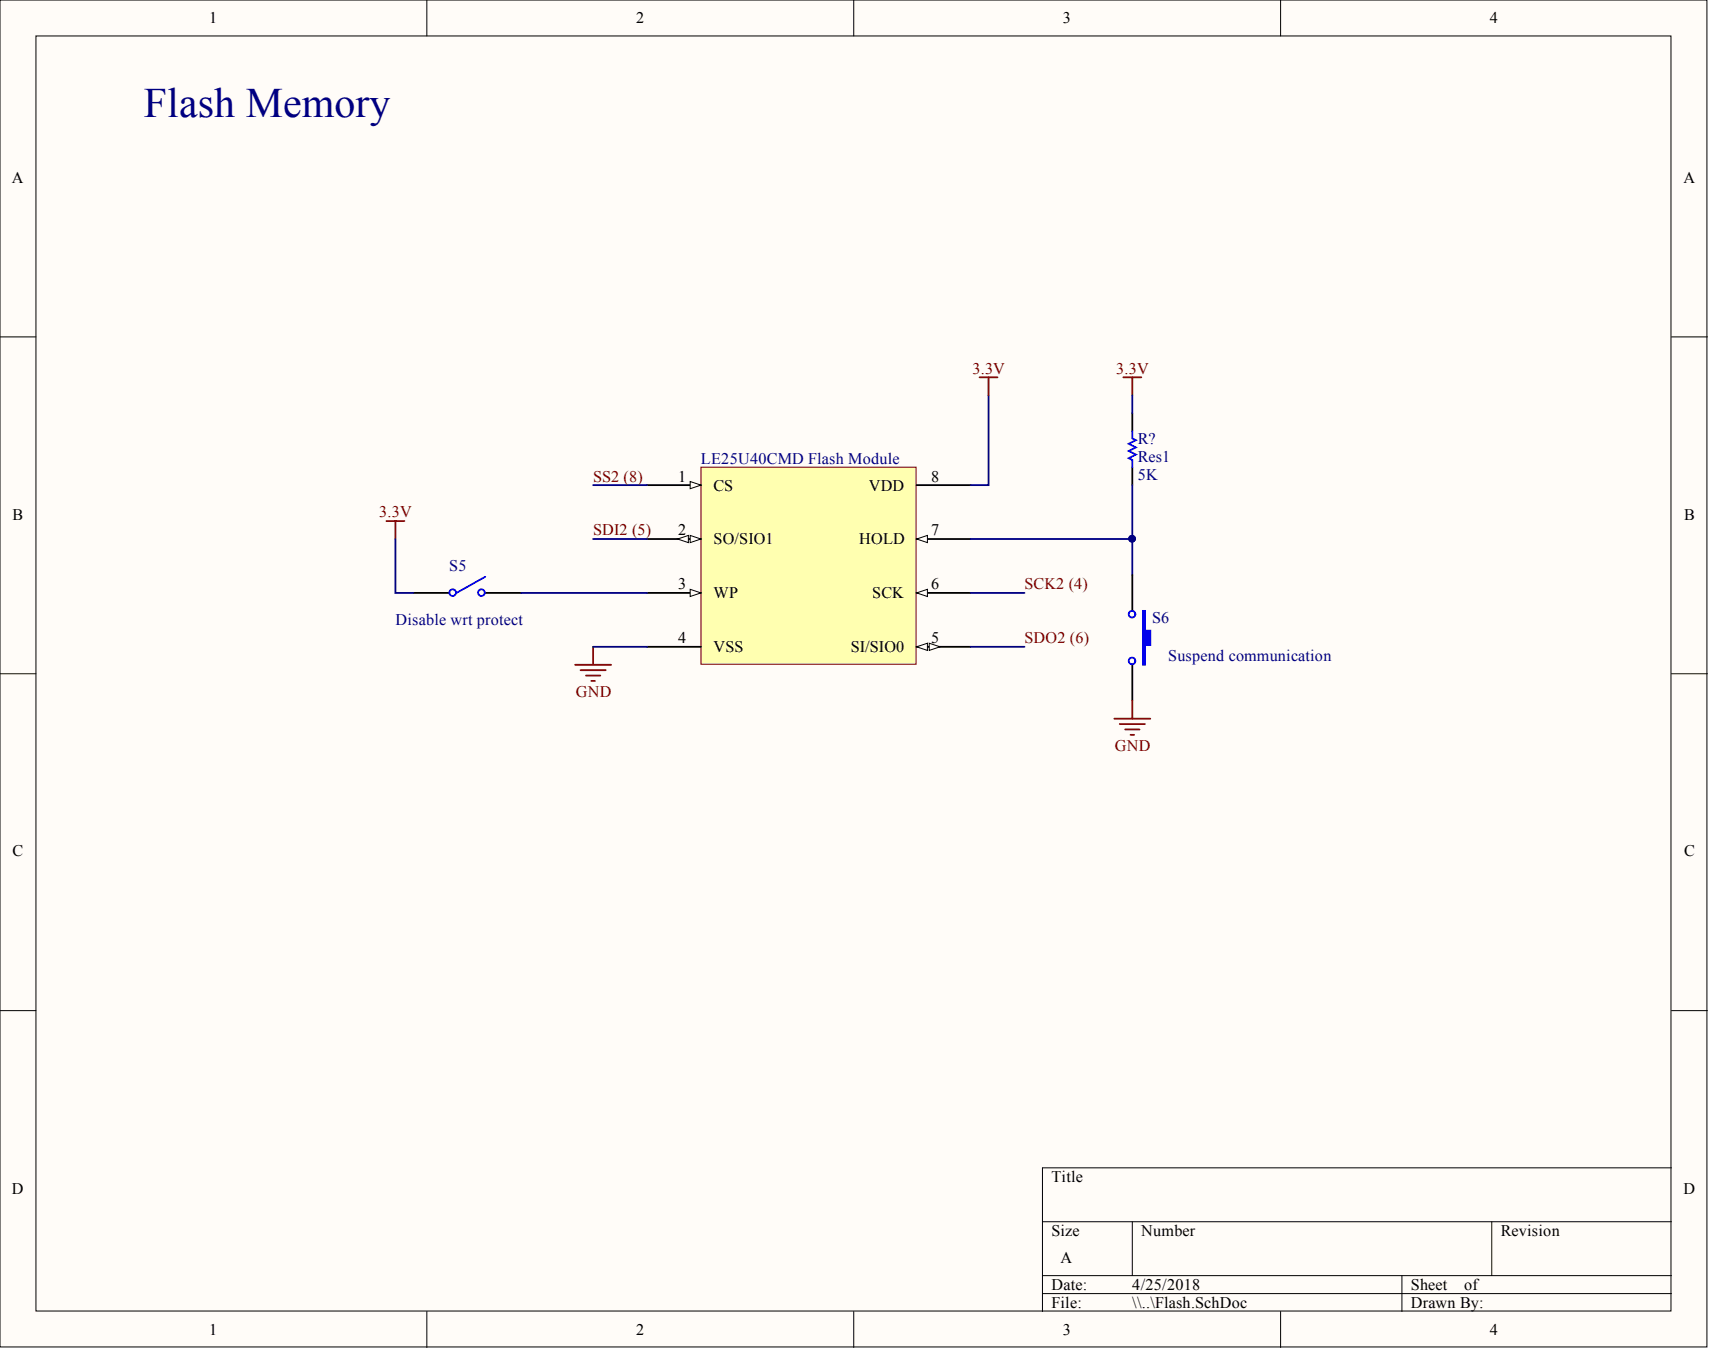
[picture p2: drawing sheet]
<svg xmlns="http://www.w3.org/2000/svg" width="241mm" height="190mm" viewBox="0 0 241 190" stroke-linecap="round" stroke-linejoin="round" font-family="sans-serif">
<g fill="#fffcf8" stroke="#000" stroke-width=".14">
<path d="M0 0h240.9v190.1h-240.9z"/>
<path d="M5.1 5.1h230.7v179.9h-230.7z"/>
</g>
<g fill="none" stroke="#000" stroke-width=".14">
<path d="M60.2 0v5.1M120.5 0v5.1M180.7 0v5.1M0 47.5h5.1M235.9 47.5h5M0 95.1h5.1M235.9 95.1h5M0 142.6h5.1M235.9 142.6h5M147.1 172.4h88.8M159.8 172.4v7.6M210.5 172.4v7.6"/>
<path d="M235.9 164.8h-88.8v20.3M60.2 185.1v5M120.5 185.1v5M147.1 180h88.8M147.1 182.5h88.8M180.7 185.1v5M197.8 180v5.1"/>
</g>
<path d="M98.9 65.9h30.4v27.8h-30.4z" fill="#ffffb0" stroke="#800000" stroke-width=".14"/>
<path d="M91.3 68.5h7.6" fill="none" stroke="#000" stroke-width=".25"/>
<path d="M97.4 67.9l1.5 .6-1.5 .5z" fill="#fffcf8" stroke="#000" stroke-width=".14"/>
<path d="M91.3 76.1h7.6" fill="none" stroke="#000" stroke-width=".25"/>
<g fill="#fffcf8" stroke="#000" stroke-width=".14">
<path d="M97.4 75.6l1.5 .5-1.5 .5z"/>
<path d="M95.6 76.1l1.5-.5v1z"/>
</g>
<path d="M91.3 83.7h7.6" fill="none" stroke="#000" stroke-width=".25"/>
<path d="M97.4 83.2l1.5 .5-1.5 .5z" fill="#fffcf8" stroke="#000" stroke-width=".14"/>
<path d="M91.3 91.3h7.6M129.3 91.3h7.7" fill="none" stroke="#000" stroke-width=".25"/>
<g fill="#fffcf8" stroke="#000" stroke-width=".14">
<path d="M129.3 91.3l1.6-.5v1z"/>
<path d="M131.1 90.8l1.5 .5-1.5 .5z"/>
</g>
<path d="M129.3 83.7h7.7" fill="none" stroke="#000" stroke-width=".25"/>
<path d="M129.3 83.7l1.6-.5v1z" fill="#fffcf8" stroke="#000" stroke-width=".14"/>
<path d="M129.3 68.5h7.7M129.3 76.1h7.7" fill="none" stroke="#000" stroke-width=".25"/>
<path d="M129.3 76.1l1.6-.5v1z" fill="#fffcf8" stroke="#000" stroke-width=".14"/>
<g fill="none" stroke="#800000" stroke-width=".25">
<path d="M138.2 53.2h2.6M139.5 53.2v2.6M158.5 53.2h2.6M159.8 53.2v2.6M54.5 73.5h2.6M55.8 73.5v2.6M81.2 93.8h5M81.9 94.6h3.6M82.7 95.3h2M83.4 96.1h.5M83.7 91.3v2.5M159.8 98.9v2.5"/>
<path d="M157.2 101.4h5.1M158 102.2h3.6M158.8 102.9h2M159.5 103.7h.5"/>
</g>
<path d="M139.5 55.8v12.7h-2.5M159.8 55.8v2.5M55.8 76.1v7.6h2.5M83.7 68.5h7.6M83.7 76.1h7.6M137 76.1h22.8v5M159.8 68.5v7.6M73.6 83.7h17.7M83.7 91.3h7.6M137 91.3h7.6M137 83.7h7.6" fill="none" stroke="#000080" stroke-width=".25"/>
<path d="M159.8 58.3v2.6M159.8 65.9v2.6M58.3 83.7h5.1M68.5 83.7h5.1M159.8 81.1v5.1M159.8 93.8v5.1" fill="none" stroke="#000" stroke-width=".25"/>
<g fill="none" stroke="#00f" stroke-width=".25">
<path d="M159.8 60.9v1l.5 .2-1 .5 1 .5-1 .5 1 .5-1 .6 .5 .2v1M68.5 81.4l-4.1 2.3"/>
<circle cx="63.9" cy="83.6" r=".47"/>
<circle cx="67.9" cy="83.6" r=".47"/>
<circle cx="159.7" cy="86.7" r=".47"/>
<circle cx="159.7" cy="93.3" r=".47"/>
</g>
<circle cx="159.7" cy="76" r=".47" fill="#000080" stroke="#000080" stroke-width=".14"/>
<path d="M161.3 86.2h.3v2.8h.7v2h-.7v2.8h-.3z" fill-rule="evenodd" fill="#00f" stroke="#00f" stroke-width=".25"/>
<text font-size="5.9" fill="#000080" x="20.3" y="16.5">Flash Memory</text>
<g font-size="2.3">
<text x="29.5" y="3.3">1</text>
<text x="89.8" y="3.3">2</text>
<text x="150" y="3.3">3</text>
<text x="210.3" y="3.3">4</text>
<text x="1.7" y="25.8">A</text>
<text x="237.6" y="25.8">A</text>
<text x="95.7" y="67.9">1</text>
<text x="100.7" y="69.2">CS</text>
<text x="122.6" y="69.2">VDD</text>
<text x="131.4" y="67.9">8</text>
<text x="1.8" y="73.4">B</text>
<text x="95.7" y="75.6">2</text>
<text x="100.7" y="76.8">SO/SIO1</text>
<text x="121.2" y="76.8">HOLD</text>
<text x="131.4" y="75.6">7</text>
<text x="237.6" y="73.4">B</text>
<text x="95.7" y="83.2">3</text>
<text x="131.4" y="83.2">6</text>
<text x="100.7" y="84.4">WP</text>
<text x="123.1" y="84.4">SCK</text>
<text x="95.7" y="90.8">4</text>
<text x="100.7" y="92">VSS</text>
<text x="120" y="92">SI/SIO0</text>
<text x="131.4" y="90.8">5</text>
<text x="1.8" y="120.9">C</text>
<text x="237.6" y="120.9">C</text>
<text x="148.4" y="166.8">Title</text>
<text x="1.7" y="168.4">D</text>
<text x="237.6" y="168.4">D</text>
<text x="148.4" y="174.4">Size</text>
<text x="149.6" y="178.2">A</text>
<text x="161.1" y="174.4">Number</text>
<text x="211.8" y="174.4">Revision</text>
<text x="148.4" y="182">Date:</text>
<text x="148.4" y="184.6">File:</text>
<text x="159.8" y="182">4/25/2018</text>
<text x="159.8" y="184.6">\\..\Flash.SchDoc</text>
<text x="199.1" y="182">Sheet</text>
<text x="199.1" y="184.6">Drawn By:</text>
<text x="206.6" y="182">of</text>
<text x="29.5" y="188.4">1</text>
<text x="89.8" y="188.4">2</text>
<text x="150" y="188.4">3</text>
<text x="210.3" y="188.4">4</text>
</g>
<g font-size="2.3" fill="#800000">
<text x="137.2" y="52.7">3.3V</text>
<text x="157.5" y="52.7">3.3V</text>
<text x="83.7" y="67.9">SS2 (8)</text>
<text x="53.5" y="73">3.3V</text>
<text x="83.7" y="75.6">SDI2 (5)</text>
<text x="144.6" y="83.2">SCK2 (4)</text>
<text x="144.6" y="90.8">SDO2 (6)</text>
<text x="81.2" y="98.4">GND</text>
<text x="157.3" y="106">GND</text>
</g>
<g font-size="2.3" fill="#000080">
<text x="98.9" y="65.4">LE25U40CMD Flash Module</text>
<text x="160.5" y="62.6">R?</text>
<text x="160.5" y="65.2">Res1</text>
<text x="160.5" y="67.7">5K</text>
<text x="63.4" y="80.6">S5</text>
<text x="55.8" y="88.2">Disable wrt protect</text>
<text x="162.6" y="88">S6</text>
<text x="164.9" y="93.3">Suspend communication</text>
</g>
</svg>
